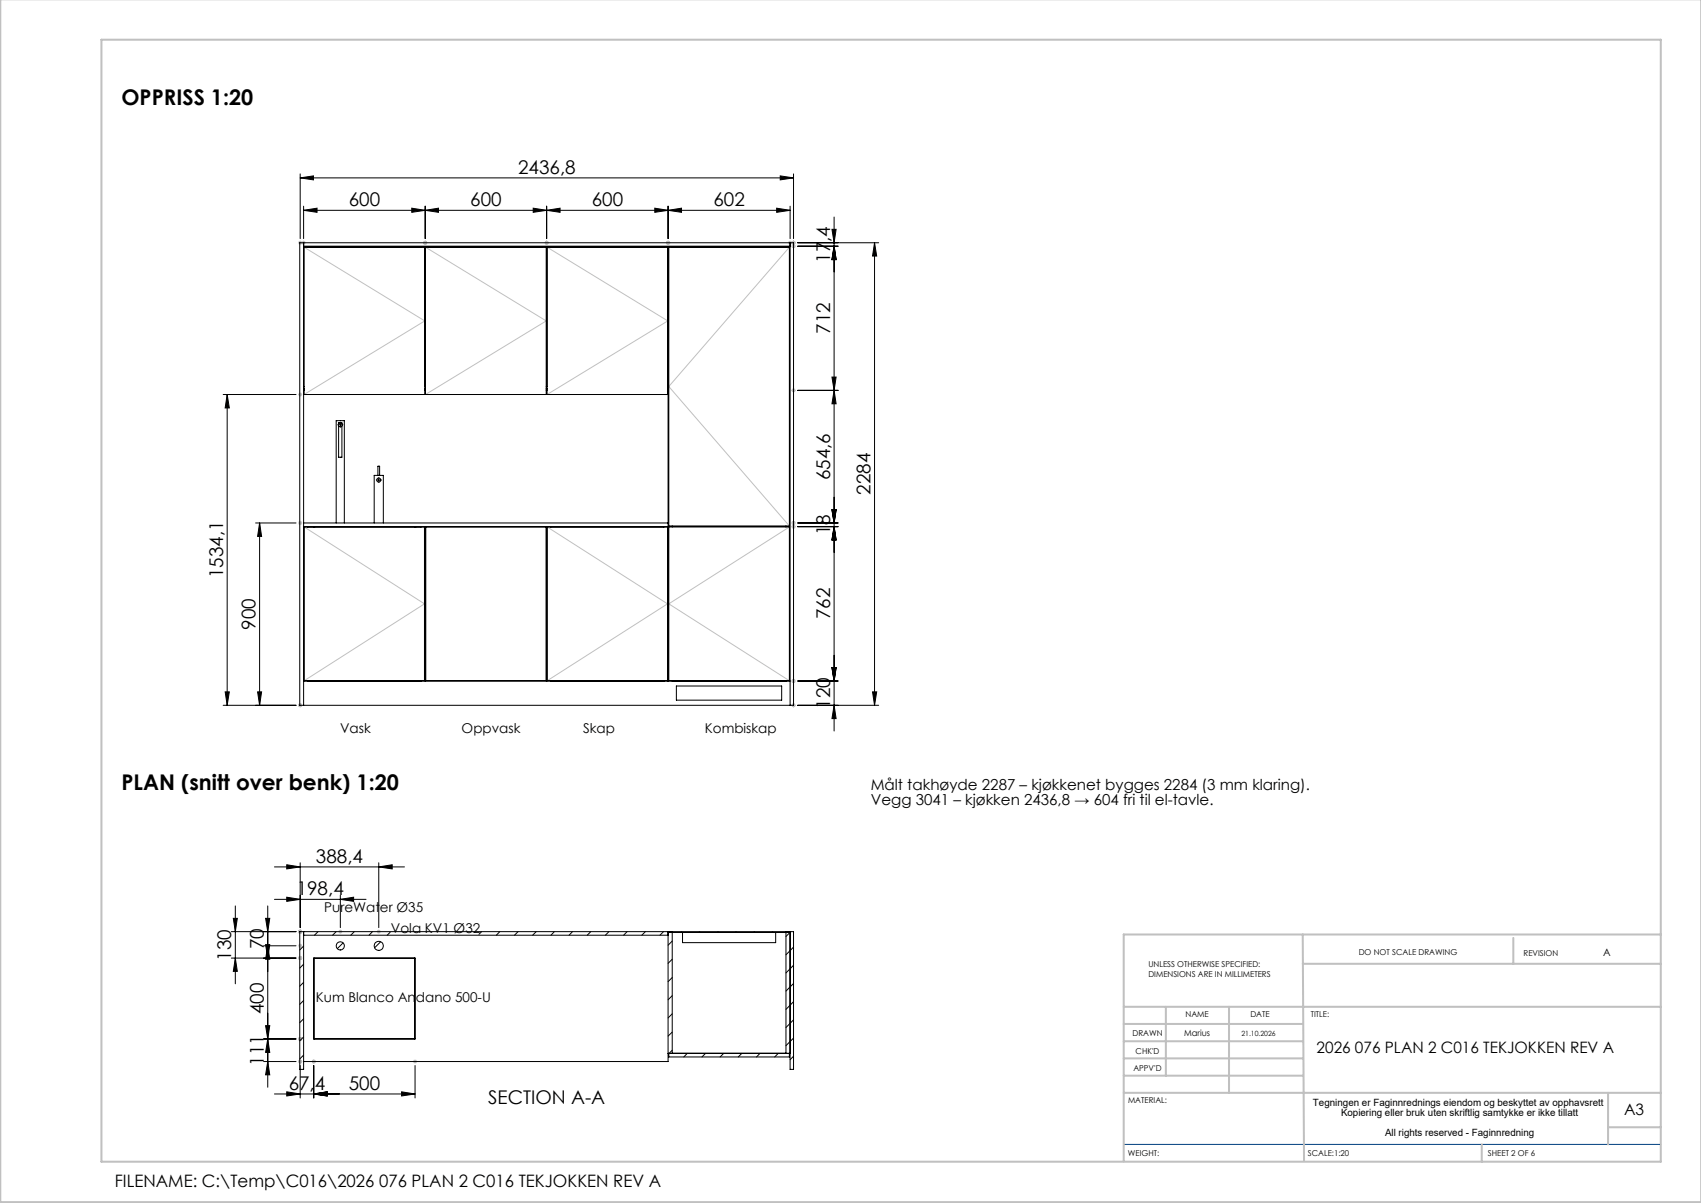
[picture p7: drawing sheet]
<svg xmlns="http://www.w3.org/2000/svg" width="420mm" height="297mm" viewBox="0 0 420 297" stroke-linecap="round" stroke-linejoin="round" font-family="sans-serif">
<g fill="none" stroke="#000" stroke-width=".25">
<path d="M74 59.9h121.9v114.2h-121.9zM74.1 43.9l3.3-.5v1zM74.1 42.9v16M74.1 43.9h121.8M75 51.9l3.3-.5v1zM75 50.9v8M75 51.9h120.1M75 59.9v114.2M101.7 51.4l3.3 .5-3.3 .5zM105 51.9l3.3-.5v1zM105 50.9v8M131.7 51.4l3.3 .5-3.3 .5z"/>
<path d="M135 51.9l3.3-.5v1zM135 50.9v8M161.7 51.4l3.3 .5-3.3 .5zM165 51.9l3.3-.5v1zM165 50.9v8M191.8 51.4l3.3 .5-3.3 .5zM192.7 43.4l3.2 .5-3.2 .5zM195.1 50.9v8M195.1 59.9v114.2M195.9 42.9v16M197 59.9h20M205.4 56.6h1l-.4 3.3z"/>
<path d="M206 53.6v126.9M215.9 59.9l.6 3.3h-1.1zM215.9 59.9v114.2M75 60.8h120.1M75 60.9h120.1M75.1 61h29.8v36.4h-29.8zM76 60.9v.1M104 60.9v.1M105 60.9v34.5M105.1 61h29.8v36.4h-29.8zM106 60.9v.1M133.9 60.9v.1"/>
<path d="M135 60.9v34.5M135.1 61h29.8v36.4h-29.8zM136 60.9v.1M163.9 60.9v.1M165 60.9v107.2M165.1 61h29.8v68.9h-29.8zM166 60.9v.1M194.1 60.9v.1M197 60.8h9.9M206 60.8l.4 3.3h-1zM55.1 97.4h18M56.1 97.4l.5 3.3h-1z"/>
<path d="M56.1 97.4v76.7M75 96.4h.1M75 96h.1M75 95.4h.1M104.9 96.4h.2M104.9 96h.2M104.9 95.4h.2M134.9 96.4h.2M134.9 96h.2M134.9 95.4h.2M164.9 96.4h.1M164.9 96h.1"/>
<path d="M164.9 95.4h.1M197 96.4h9.9M205.4 93.1h1l-.4 3.3zM206 96.4l.4 3.3h-1zM83.6 104.6v-.2h.8v.2M83.6 105.2v7.7h.8v-7.7M83.9 104.9h.2M84 104.7v.3M93.3 117.4v-2.3h.4v2.3M93.4 118.5h.3M93.5 118.4v.2M63.1 129.1h10"/>
<path d="M64.1 129.1l.5 3.3h-1zM64.1 129.1v45M75 130h90M75 129.1h90M75.1 130.1h29.7v38h-29.7zM76 130v.1M77.5 130h.1M83 129.1v-25.2h2v25.2M92.4 129.1v-11.7h2.3v11.7M102.4 130h.1M102.5 130h.1M104 130v.1"/>
<path d="M105 130v38.1M105.1 130.1h29.7v38h-29.7zM135 130v38.1M135.1 130.1h29.7v38h-29.7zM136 130v.1M163.9 130v.1M165.1 130.1h29.8v38h-29.8zM166 129.9v.2M194.1 129.9v.2M197 130h9.9M197 129.1h9.9M205.4 125.8h1l-.4 3.3z"/>
<path d="M206 130l.4 3.3h-1zM55.1 174.1h18M55.6 170.8h1l-.5 3.3zM63.6 170.8h1l-.5 3.3zM75 168.1h120.1M76 168.1h.1M104 168.1h.1M136 168.1h.1M163.9 168.1h.1M166 168.1h.1M167 169.4h26v3.5h-26zM194.1 168.1h.1"/>
<path d="M197 174.1h20M197 168.1h9.9M205.4 164.8h1l-.4 3.3zM206 174.1l.4 3.3h-1zM215.4 170.8h1.1l-.6 3.3zM67.8 214h32.1M70.8 213.5l3.3 .5-3.3 .5zM74.1 213v16M93.5 214l3.3-.5v1zM93.5 213v16M57.1 230h16M57.1 236.5h16"/>
<path d="M57.6 226.7h1l-.5 3.3zM58.1 236.5l.5 3.3h-1zM58.1 223.7v19.2M65.1 233.5h8M65.6 226.7h1l-.5 3.3zM65.6 233.2h1l-.5 3.3zM66.1 233.5l.5 3.3h-1zM66.1 223.7v44.7M67.8 222h22.6M70.8 221.5l3.3 .5-3.3 .5zM75 233.6l-1 .9M75 238.1l-1 .9"/>
<path d="M75 230v34h-1v-34h121.9v34h-.8v-34M75 230.9h90M77.5 236.5h25v20h-25zM77.5 236.5v20M78.5 230l-.9 .9M83 230l-.9 .9M84 222l3.3-.5v1zM84 221v8M84.7 232.8l-1.4 1.4M87.5 230l-.9 .9M92 230l-.9 .9M94 232.5l-1.5 1.5"/>
<path d="M96.3 230.1l-.7 .8M102.4 236.5v20M118.9 230l-.6 .7M123.4 230l-.8 .9M127.9 230l-.9 .9M132.4 230l-.9 .9M136.9 230l-.9 .9M141.4 230l-.9 .9M145.9 230l-.9 .9M150.4 230l-.9 .9M154.8 230l-.8 .9M159.3 230l-.8 .9"/>
<path d="M163.8 230l-.9 .9M165 230v32.1h-90M165.3 230v.2h29.5v-.2M166 230v30.1M166 232.3l-1 1.1M166 236.8l-1 1M168.3 230l-.2 .2M168.5 230.2v2.5h23v-2.5M172.8 230l-.2 .2M177.3 230l-.2 .2M181.8 230l-.2 .2M186.3 230l-.2 .2"/>
<path d="M190.8 230l-.2 .2M194.1 230v30.1M195.3 230l-1.2 1.2M195.9 233.8l-1.8 1.9M195.9 238.3l-1.8 1.9M65.1 256.5h8M65.6 253.2h1l-.5 3.3zM66.1 256.5l.5 3.3h-1zM75 242.5l-1 1M75 247l-1 1M75 251.5l-1 1M75 256l-1 1"/>
<path d="M166 259.3l-.9 .8M166 241.3l-1 1.1M166 245.8l-1 1M166 250.3l-1 1M166 254.8l-1 1M195.9 242.8l-1.8 1.9M195.9 247.3l-1.8 1.9M195.9 251.8l-1.8 1.9M195.9 256.3l-1.8 1.9M65.1 262.1h8M66.1 262.1l.5 3.3h-1zM67.8 270.1h34.7"/>
<path d="M70.8 269.6l3.3 .5-3.3 .5zM74.1 263.1v8M75 260.5l-1 .9M77.5 270.1l3.3-.5v1zM77.5 263.1v8M99.2 269.6l3.3 .5-3.3 .5zM102.5 263.1v8M165 260.1h30.1M165.1 260.1v.8h29.8v-.8M166 260h28.1M169.7 260.1l-.9 .8M174.2 260.1l-.9 .8"/>
<path d="M178.7 260.1l-.9 .8M183.2 260.1l-.9 .8M187.6 260.1l-.8 .8M192.2 260.1l-.9 .8M195.9 260.8l-.8 .8"/>
<circle cx="84" cy="104.9" r=".5"/>
<circle cx="93.5" cy="118.5" r=".5"/>
<circle cx="84" cy="233.5" r="1"/>
<circle cx="93.5" cy="233.5" r="1.13"/>
</g>
<g fill="none" stroke="#c0c0c0" stroke-width=".25">
<path d="M73.6 59.9h1.9M73.8 59.6l.7 .7M74.1 59.4v1M74.5 59.6l-.7 .7M74.6 59.6l.7 .7M75 59.4v1M75.3 59.6l-.7 .7M104.5 59.9h1M104.6 59.6l.7 .7M105 59.4v1M105.3 59.6l-.7 .7M134.5 59.9h1"/>
<path d="M134.6 59.6l.7 .7M135 59.4v1M135.3 59.6l-.7 .7M164.5 59.9h1M164.6 59.6l.7 .7M165 59.4v1M165.3 59.6l-.7 .7M194.6 59.9h1.8M194.7 59.6l.7 .7M195.1 59.4v1M195.4 59.6l-.7 .7M195.6 59.6l.7 .7"/>
<path d="M195.9 59.4v1.9M196.3 59.6l-.7 .7M75.1 61l29.8 18.2-29.8 18.2M105.1 61l29.8 18.2-29.8 18.2M135.1 61l29.8 18.2-29.8 18.2M194.9 61l-29.8 34.4 29.8 34.5M195.4 60.8h1M195.6 60.4l.7 .7M196.3 60.4l-.7 .7M73.6 97.4h1M73.8 97l.7 .8M74.1 96.9v1"/>
<path d="M74.5 97l-.7 .8M195.4 96.4h1M195.6 96l.7 .7M195.9 95.9v1M196.3 96l-.7 .7M73.6 129.1h1M73.8 128.8l.7 .7M74.1 128.6v1M74.5 128.8l-.7 .7M75.1 130.1l29.7 19-29.7 19M135.1 130.1l29.7 19-29.7 19M194.9 130.1l-29.8 19 29.8 19"/>
<path d="M195.4 130h1M195.4 129.1h1M195.6 129.7l.7 .7M195.6 128.8l.7 .7M195.9 128.6v1.9M196.3 129.7l-.7 .7M196.3 128.8l-.7 .7M73.6 174.1h1M73.8 173.8l.7 .7M74.1 173.6v1M74.5 173.8l-.7 .7M195.4 174.1h1"/>
<path d="M195.4 168.1h1M195.6 173.8l.7 .7M195.6 167.8l.7 .7M195.9 167.6v1M195.9 173.6v1M196.3 173.8l-.7 .7M196.3 167.8l-.7 .7M73.6 230h1M73.6 233.5h1M73.6 236.5h1M73.8 229.7l.7 .7M73.8 233.1l.7 .8"/>
<path d="M73.8 236.2l.7 .7M74.1 229.5v1M74.1 233v1M74.1 236v1M74.5 229.7l-.7 .7M74.5 233.1l-.7 .8M74.5 236.2l-.7 .7M83.5 230h1M83.7 229.7l.7 .7M84 229.5v1M84.4 229.7l-.7 .7M93 230h1"/>
<path d="M93.2 229.7l.7 .7M93.5 229.5v1M93.9 229.7l-.7 .7M73.6 256.5h1M73.8 256.1l.7 .8M74.1 256v1M74.5 256.1l-.7 .8M73.6 262.1h1M73.8 261.7l.7 .7M74.1 261.6v1M74.5 261.7l-.7 .7M77 262.1h1"/>
<path d="M77.1 261.7l.7 .7M77.5 261.6v1M77.8 261.7l-.7 .7M102 262.1h1M102.1 261.7l.7 .7M102.5 261.6v1M102.8 261.7l-.7 .7"/>
</g>
<path d="M83.8 104.9h-.4M84 104.6v-.4M84 105.1v.4M84.3 104.9h.4M93.3 118.5h-.4M93.5 118.3v-.4M93.5 118.8v.3M93.8 118.5h.4" fill="none" stroke="#000" stroke-width=".25" stroke-dasharray="15.2 1.3 1.3 1.3"/>
<path d="M277.5 282.5h132.6" fill="none" stroke="#004080" stroke-width=".25"/>
<g fill="none" stroke="#c0c0c0" stroke-width=".5">
<path d="M.1 -.1v296.9h419.9M25 9.8h385.1v277h-385.1zM321.7 230.7l.3 55.8M321.7 237.9h88.4M373.7 231.6v6.3M410.1 230.7h-132.6v56M277.5 248.6h132.6M277.5 257.1h44.2M277.5 252.8h44.2M287.9 248.6v17M303.5 248.6v21.2M277.5 265.6h44.2"/>
<path d="M277.5 261.3h44.2M277.5 269.8h132.6M397.1 269.8v12.7M397.1 278.3h13M365.9 282.5v4.3"/>
</g>
<g fill="#000">
<path d="M75 51.9l3.3-.5v1zM101.7 51.4l3.3 .5-3.3 .5zM105 51.9l3.3-.5v1zM131.7 51.4l3.3 .5-3.3 .5zM135 51.9l3.3-.5v1zM161.7 51.4l3.3 .5-3.3 .5zM165 51.9l3.3-.5v1zM191.8 51.4l3.3 .5-3.3 .5zM74.1 43.9l3.3-.5v1zM192.7 43.4l3.2 .5-3.2 .5zM70.8 269.6l3.3 .5-3.3 .5zM77.5 270.1l3.3-.5v1zM77.5 270.1l3.3-.5v1zM99.2 269.6l3.3 .5-3.3 .5zM70.8 221.5l3.3 .5-3.3 .5zM84 222l3.3-.5v1zM70.8 213.5l3.3 .5-3.3 .5zM93.5 214l3.3-.5v1z"/>
<path d="M206 174.1l.4 3.3h-1zM205.4 164.8h1l-.4 3.3zM205.4 164.8h1l-.4 3.3zM206 130l.4 3.3h-1zM206 130l.4 3.3h-1zM205.4 125.8h1l-.4 3.3zM205.4 125.8h1l-.4 3.3zM206 96.4l.4 3.3h-1zM205.4 93.1h1l-.4 3.3zM206 60.8l.4 3.3h-1zM206 60.8l.4 3.3h-1zM205.4 56.6h1l-.4 3.3zM215.4 170.8h1.1l-.6 3.3zM215.9 59.9l.6 3.3h-1.1zM63.6 170.8h1l-.5 3.3zM64.1 129.1l.5 3.3h-1zM55.6 170.8h1l-.5 3.3zM56.1 97.4l.5 3.3h-1z"/>
<path d="M65.6 226.7h1l-.5 3.3zM66.1 233.5l.5 3.3h-1zM57.6 226.7h1l-.5 3.3zM58.1 236.5l.5 3.3h-1zM65.6 233.2h1l-.5 3.3zM66.1 256.5l.5 3.3h-1zM65.6 253.2h1l-.5 3.3zM66.1 262.1l.5 3.3h-1z"/>
</g>
<g font-size="5.3">
<text x="30" y="26">OPPRISS 1:20</text>
<text x="30" y="195">PLAN (snitt over benk) 1:20</text>
</g>
<g font-size="4.7">
<text x="127.9" y="42.9">2436,8</text>
<text x="86.1" y="50.9">600</text>
<text x="116.1" y="50.9">600</text>
<text x="146.1" y="50.9">600</text>
<text x="176.2" y="50.9">602</text>
<text x="204.9" y="64.9" transform="rotate(-90 204.9 64.9)">17,4</text>
<text x="204.9" y="82.4" transform="rotate(-90 204.9 82.4)">712</text>
<text x="204.9" y="118.6" transform="rotate(-90 204.9 118.6)">654,6</text>
<text x="214.9" y="122.2" transform="rotate(-90 214.9 122.2)">2284</text>
<text x="204.9" y="132.1" transform="rotate(-90 204.9 132.1)">18</text>
<text x="55.1" y="142.7" transform="rotate(-90 55.1 142.7)">1534,1</text>
<text x="63.1" y="155.5" transform="rotate(-90 63.1 155.5)">900</text>
<text x="204.9" y="152.9" transform="rotate(-90 204.9 152.9)">762</text>
<text x="204.9" y="175" transform="rotate(-90 204.9 175)">120</text>
<text x="78" y="213">388,4</text>
<text x="73.3" y="221">198,4</text>
<text x="57.1" y="237.1" transform="rotate(-90 57.1 237.1)">130</text>
<text x="65.1" y="234.3" transform="rotate(-90 65.1 234.3)">70</text>
<text x="65.1" y="250.4" transform="rotate(-90 65.1 250.4)">400</text>
<text x="65.1" y="263.2" transform="rotate(-90 65.1 263.2)">111</text>
<text x="71.3" y="269">67,4</text>
<text x="86.1" y="269">500</text>
<text x="120.5" y="272.7">SECTION A-A</text>
</g>
<text font-size="4.2" x="28.4" y="293.1">FILENAME: C:\Temp\C016\2026 076 PLAN 2 C016 TEKJOKKEN REV A</text>
<g font-size="3.9">
<text x="325.1" y="259.9">2026 076 PLAN 2 C016 TEKJOKKEN REV A</text>
<text x="401" y="275.4">A3</text>
</g>
<g font-size="3.7">
<text x="215" y="195">Målt takhøyde 2287 – kjøkkenet bygges 2284 (3 mm klaring).</text>
<text x="215" y="198.8">Vegg 3041 – kjøkken 2436,8 → 604 fri til el-tavle.</text>
</g>
<g font-size="3.3">
<text x="84" y="180.9">Vask</text>
<text x="114" y="180.9">Oppvask</text>
<text x="144" y="180.9">Skap</text>
<text x="174" y="180.9">Kombiskap</text>
<text x="80" y="225.3">PureWater Ø35</text>
<text x="96.5" y="230.3">Vola KV1 Ø32</text>
<text x="78" y="247.3">Kum Blanco Andano 500-U</text>
</g>
<g font-size="2.5">
<text x="395.8" y="235.9">A</text>
<text x="324.2" y="273">Tegningen er Faginnrednings eiendom og beskyttet av opphavsrett</text>
<text x="331.1" y="275.4">Kopiering eller bruk uten skriftlig samtykke er ikke tillatt</text>
<text x="342" y="280.4">All rights reserved - Faginnredning</text>
</g>
<text font-size="2.1" x="292.4" y="255.9">Marius</text>
<g font-size="2">
<text x="283.6" y="238.6">UNLESS OTHERWISE SPECIFIED:</text>
<text x="335.5" y="235.8">DO NOT SCALE DRAWING</text>
<text x="376.2" y="236">REVISION</text>
<text x="283.6" y="241.1">DIMENSIONS ARE IN MILLIMETERS</text>
<text x="292.7" y="251.1">NAME</text>
<text x="308.7" y="251.1">DATE</text>
<text x="323.7" y="251.1">TITLE:</text>
<text x="279.6" y="255.9">DRAWN</text>
<text x="280.4" y="260.1">CHK'D</text>
<text x="279.9" y="264.4">APPV'D</text>
<text x="278.5" y="272.3">MATERIAL:</text>
<text x="278.5" y="285.3">WEIGHT:</text>
<text x="323" y="285.4">SCALE:1:20</text>
<text x="367.4" y="285.4">SHEET 2 OF 6</text>
</g>
<text font-size="1.8" x="306.5" y="255.9">21.10.2026</text>
</svg>
